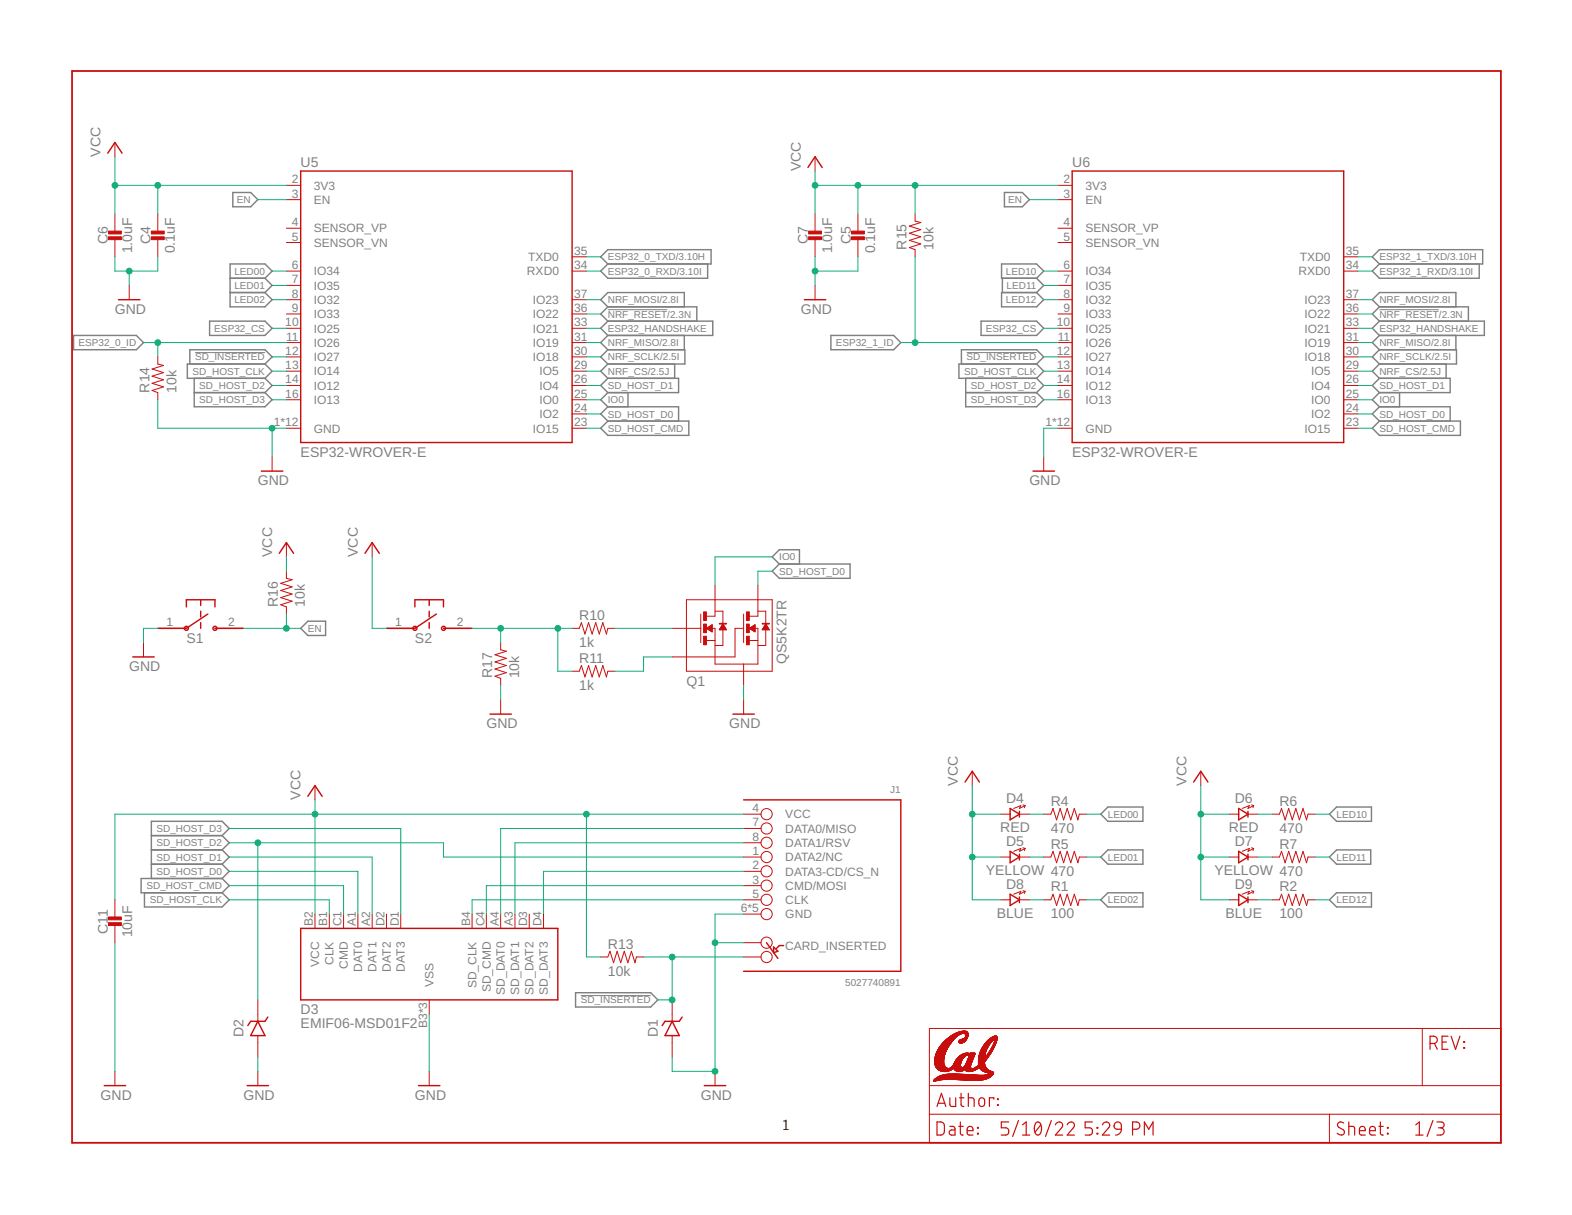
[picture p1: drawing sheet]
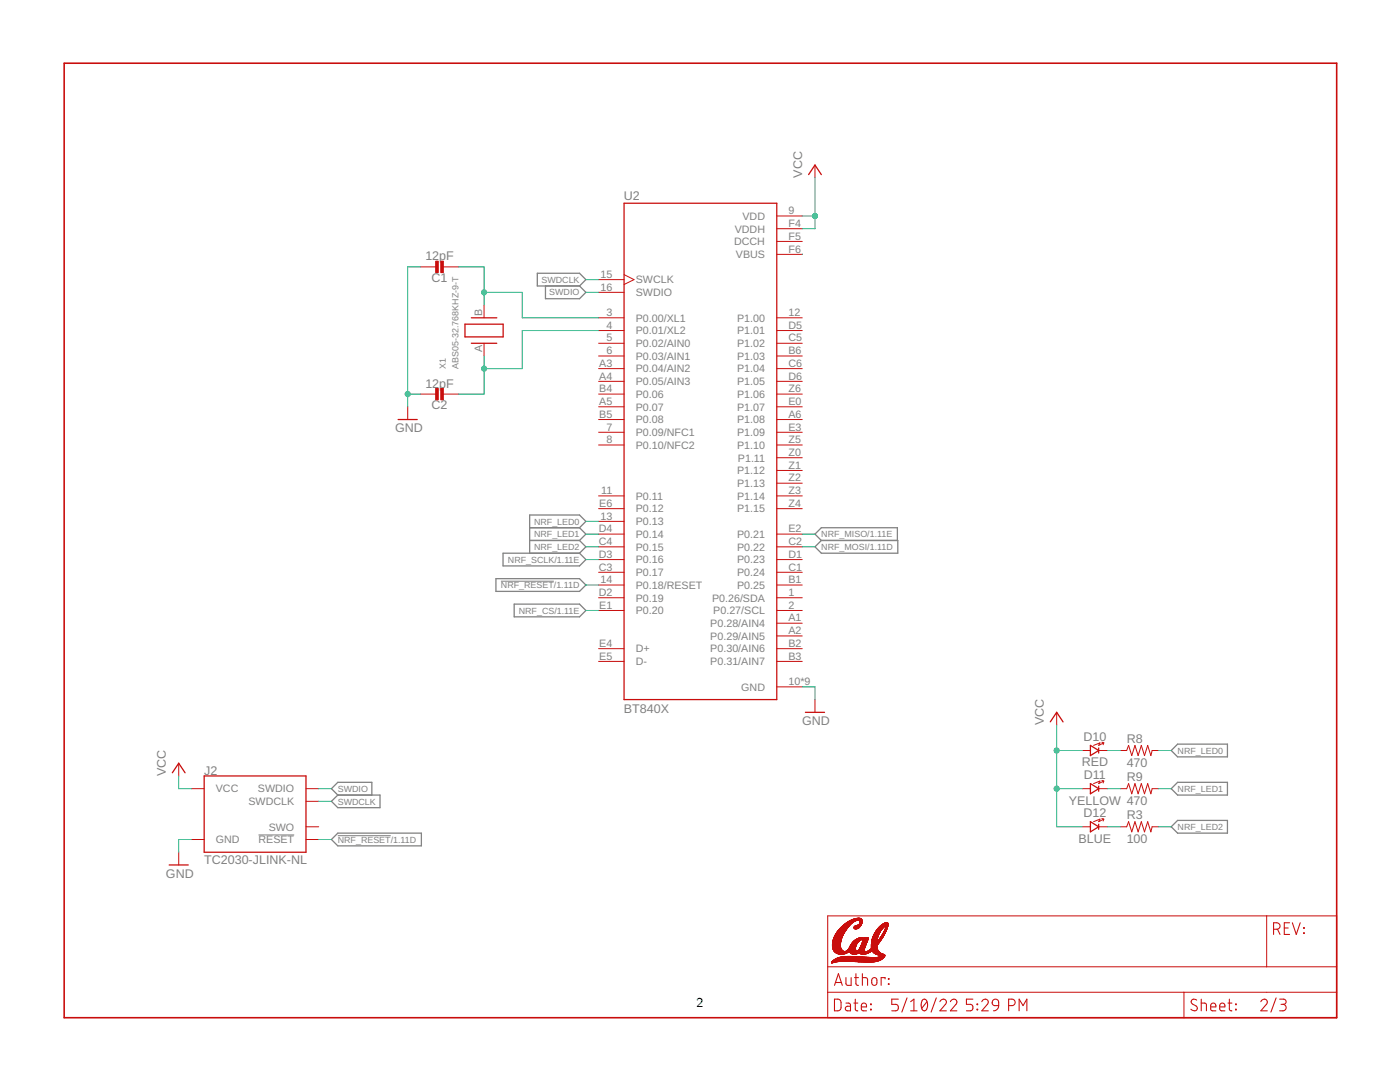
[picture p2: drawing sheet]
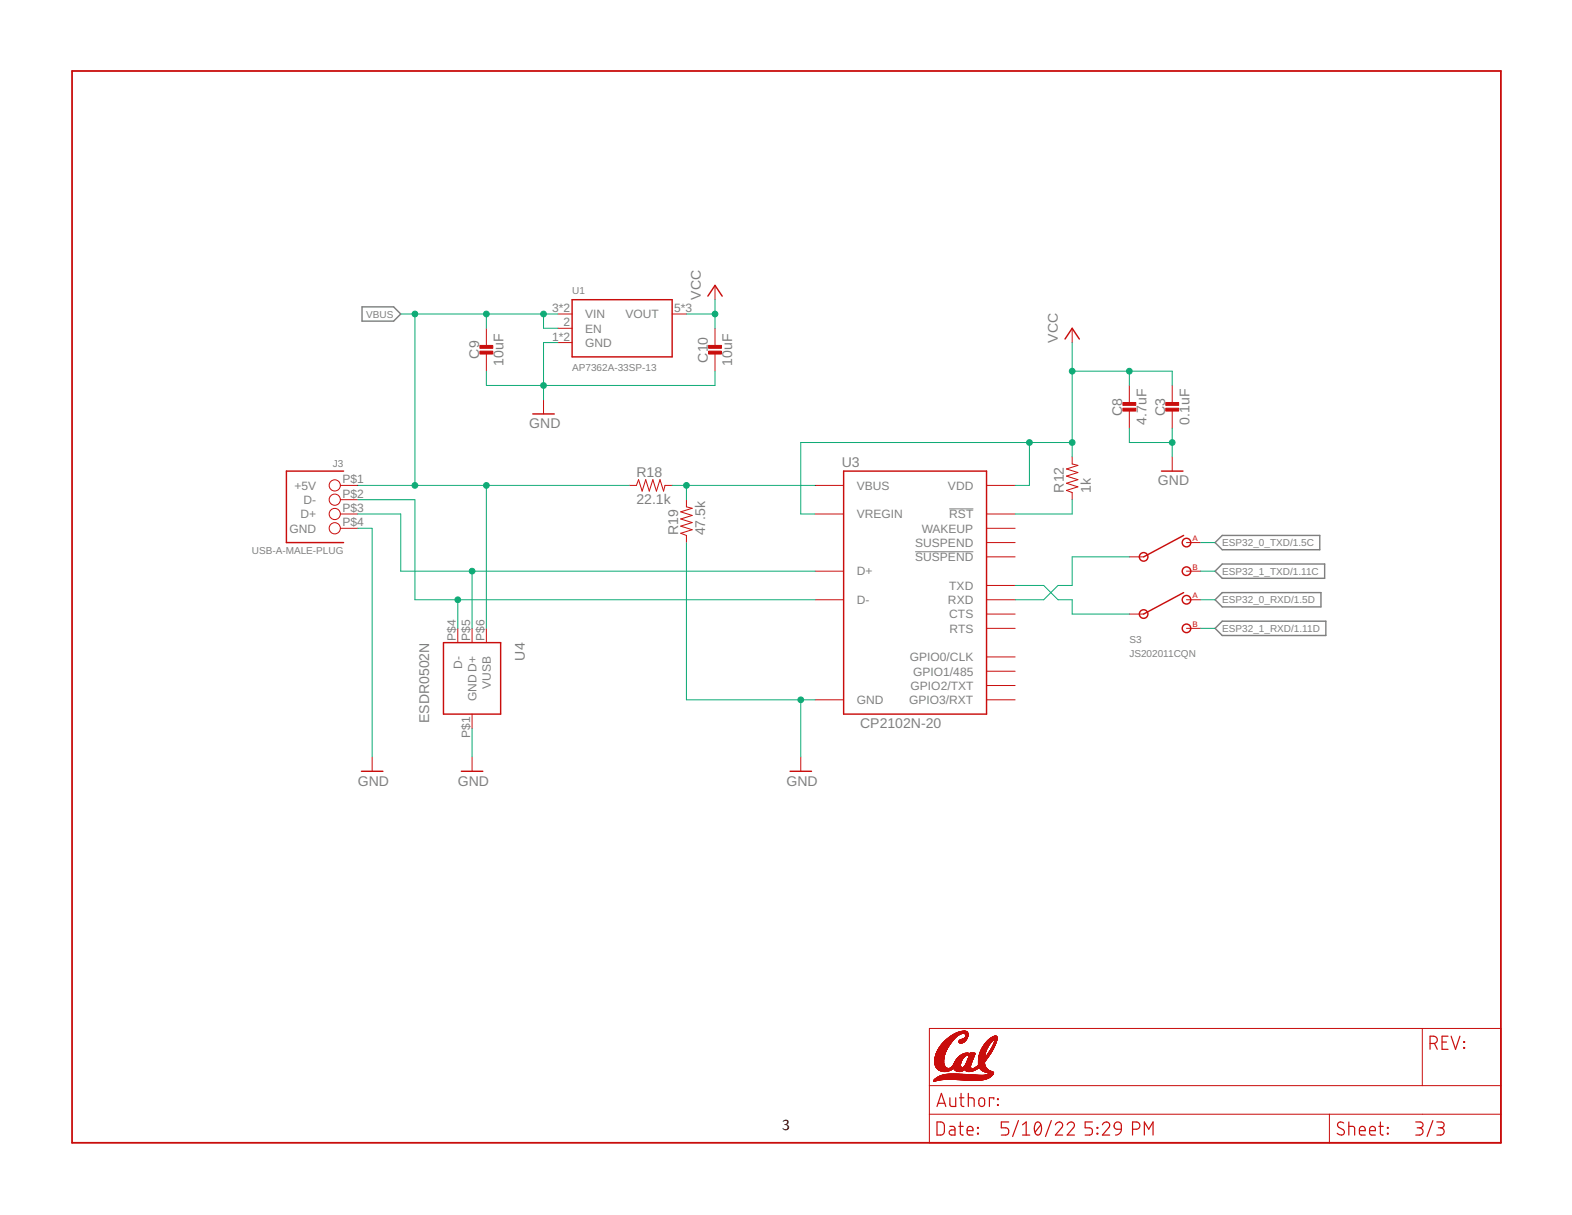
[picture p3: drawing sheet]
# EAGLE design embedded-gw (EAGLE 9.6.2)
AUTHOR: Neal Jackson; REV: B; TITLE: Embedded GW

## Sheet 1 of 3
U$1 (LETTER_L_CAL): HEIGHT: 8.5in; WIDTH: 11in

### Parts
C4  0.1uF  CAPACITOR0402_CAP  [0402_CAP]
C5  0.1uF  CAPACITOR0402_CAP  [0402_CAP]
C6  1.0uF  CAPACITOR0402_CAP  [0402_CAP]
C7  1.0uF  CAPACITOR0402_CAP  [0402_CAP]
C11  10uF  CAPACITOR0805_CAP  [0805_CAP]
D1  DIODE_ZENER0201  [0201_DIODE]
D2  DIODE_ZENER0201  [0201_DIODE]
D3  EMIF06-MSD01F2  [BGA16C50P4X4_192X192X65N]
D4  RED  LED0603  [LED-0603]
D5  YELLOW  LED0603  [LED-0603]
D6  RED  LED0603  [LED-0603]
D7  YELLOW  LED0603  [LED-0603]
D8  BLUE  LED0603  [LED-0603]
D9  BLUE  LED0603  [LED-0603]
J1  5027740891  [5027740891]
Q1  QS5K2TR  [SOT95P280X100-5N]
R1  100  RESISTOR0402_RES  [0402_RES]
R2  100  RESISTOR0402_RES  [0402_RES]
R4  470  RESISTOR0402_RES  [0402_RES]
R5  470  RESISTOR0402_RES  [0402_RES]
R6  470  RESISTOR0402_RES  [0402_RES]
R7  470  RESISTOR0402_RES  [0402_RES]
R10  1k  RESISTOR0402_RES  [0402_RES]
R11  1k  RESISTOR0402_RES  [0402_RES]
R13  10k  RESISTOR0402_RES  [0402_RES]
R14  10k  RESISTOR0402_RES  [0402_RES]
R15  10k  RESISTOR0402_RES  [0402_RES]
R16  10k  RESISTOR0402_RES  [0402_RES]
R17  10k  RESISTOR0402_RES  [0402_RES]
S1  B3U-1000P  [B3U-1000P]
S2  B3U-1000P  [B3U-1000P]
U5  ESP32-WROVER-E  [ESP32-WROVER-E]
U6  ESP32-WROVER-E  [ESP32-WROVER-E]

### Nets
!NRF_RESET: U5.36(IO22) U6.36(IO22) ; also sheet 2
!SD_INSERTED: D1.P$1(CATHODE) J1.SWITCH(B) R13.2 U5.12(IO27) U6.12(IO27)
EN: R16.1 S1.2 U5.3(EN) U6.3(EN)
ESP32_0_ID: R14.2 U5.11(IO26)
ESP32_0_RXD: U5.34(RXD0) ; also sheet 3
ESP32_0_TXD: U5.35(TXD0) ; also sheet 3
ESP32_1_ID: R15.1 U6.11(IO26)
ESP32_1_RXD: U6.34(RXD0) ; also sheet 3
ESP32_1_TXD: U6.35(TXD0) ; also sheet 3
ESP32_CS: U5.10(IO25) U6.10(IO25)
ESP32_HANDSHAKE: U5.33(IO21) U6.33(IO21)
GND: C4.2 C5.2 C6.2 C7.2 C11.P$2 D1.P$2(ANODE) D2.P$2(ANODE) D3.B3(VSS) D3.C2(VSS) D3.C3(VSS) J1.6(GND) J1.DETECT(A) J1.GND1(GND) J1.GND2(GND) J1.GND3(GND) J1.GND4(GND) Q1.2(S) R14.1 R17.1 S1.1 U5.1(GND) U5.15(GND) U5.38(GND) U5.GND1(GND) U5.GND2(GND) U5.GND3(GND) U5.GND4(GND) U5.GND5(GND) U5.GND6(GND) U5.GND7(GND) U5.GND8(GND) U5.GND9(GND) U6.1(GND) U6.15(GND) U6.38(GND) U6.GND1(GND) U6.GND2(GND) U6.GND3(GND) U6.GND4(GND) U6.GND5(GND) U6.GND6(GND) U6.GND7(GND) U6.GND8(GND) U6.GND9(GND) ; also sheet 2,3
IO0: Q1.5(D1) U5.25(IO0) U6.25(IO0)
LED00: R4.2 U5.6(IO34)
LED01: R5.2 U5.7(IO35)
LED02: R1.2 U5.8(IO32)
LED10: R6.2 U6.6(IO34)
LED11: R7.2 U6.7(IO35)
LED12: R2.2 U6.8(IO32)
N$1: Q1.1(G1) R10.2
N$4: Q1.3(G2) R11.2
N$5: R10.1 R11.1 R17.2 S2.2
N$6: D3.C4(SD_CMD) J1.3(CMD/MOSI)
N$8: D3.A4(SD_DAT0) J1.7(DATA0/MISO)
N$9: D3.A3(SD_DAT1) J1.8(DATA1/RSV)
N$11: D3.D4(SD_DAT3) J1.2(DATA3-CD/CS_N)
N$12: D4.C(CATHODE) R4.1
N$13: D3.B4(SD_CLK) J1.5(CLK)
N$14: D5.C(CATHODE) R5.1
N$15: D8.C(CATHODE) R1.1
N$19: D6.C(CATHODE) R6.1
N$20: D7.C(CATHODE) R7.1
N$21: D9.C(CATHODE) R2.1
NRF_CS: U5.29(IO5) U6.29(IO5) ; also sheet 2
NRF_MISO: U5.31(IO19) U6.31(IO19) ; also sheet 2
NRF_MOSI: U5.37(IO23) U6.37(IO23) ; also sheet 2
NRF_SCLK: U5.30(IO18) U6.30(IO18) ; also sheet 2
SD_HOST_CLK: D3.B1(CLK) U5.13(IO14) U6.13(IO14)
SD_HOST_CMD: D3.C1(CMD) U5.23(IO15) U6.23(IO15)
SD_HOST_D0: D3.A1(DAT0) Q1.4(D2) U5.24(IO2) U6.24(IO2)
SD_HOST_D1: D3.A2(DAT1) U5.26(IO4) U6.26(IO4)
SD_HOST_D2: D2.P$1(CATHODE) J1.1(DATA2/NC) U5.14(IO12) U6.14(IO12)
SD_HOST_D3: D3.D1(DAT3) U5.16(IO13) U6.16(IO13)
VCC: C4.1 C5.1 C6.1 C7.1 C11.P$1 D3.B2(VCC) D4.A(ANODE) D5.A(ANODE) D6.A(ANODE) D7.A(ANODE) D8.A(ANODE) D9.A(ANODE) J1.4(VCC) R13.1 R15.2 R16.2 S2.1 U5.2(3V3) U6.2(3V3) ; also sheet 2,3
Unconnected: D3.D2(DAT2) D3.D3(SD_DAT2) U5.4(SENSOR_VP) U5.5(SENSOR_VN) U5.9(IO33) U6.4(SENSOR_VP) U6.5(SENSOR_VN) U6.9(IO33)

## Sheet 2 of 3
U$2 (LETTER_L_CAL): HEIGHT: 8.5in; WIDTH: 11in

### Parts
C1  12pF  CAPACITOR0402_CAP  [0402_CAP]
C2  12pF  CAPACITOR0402_CAP  [0402_CAP]
D10  RED  LED0603  [LED-0603]
D11  YELLOW  LED0603  [LED-0603]
D12  BLUE  LED0603  [LED-0603]
J2  TC2030-JLINK-NL  [TC2030-IDC-NL]
R3  100  RESISTOR0402_RES  [0402_RES]
R8  470  RESISTOR0402_RES  [0402_RES]
R9  470  RESISTOR0402_RES  [0402_RES]
U2  BT840X  [XCVR_BT840X]
X1  ABS05-32.768KHZ-9-T  [ABS05]

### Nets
!NRF_RESET: J2.3(!RESET) U2.14(P0.18/RESET) ; also sheet 1
GND: C1.1 C2.1 J2.5(GND) U2.10(GND) U2.A0(GND) U2.B0(GND) U2.C0(GND) U2.D0(GND) U2.F0(GND) U2.F1(GND) U2.F2(GND) U2.F3(GND) ; also sheet 1,3
N$2: C1.2 U2.3(P0.00/XL1) X1.B
N$3: C2.2 U2.4(P0.01/XL2) X1.A
N$22: D10.C(CATHODE) R8.1
N$23: D11.C(CATHODE) R9.1
N$24: D12.C(CATHODE) R3.1
NC: U2.F6(VBUS)
NRF_CS: U2.E1(P0.20) ; also sheet 1
NRF_LED0: R8.2 U2.13(P0.13)
NRF_LED1: R9.2 U2.D4(P0.14)
NRF_LED2: R3.2 U2.C4(P0.15)
NRF_MISO: U2.E2(P0.21) ; also sheet 1
NRF_MOSI: U2.C2(P0.22) ; also sheet 1
NRF_SCLK: U2.D3(P0.16) ; also sheet 1
SWDCLK: J2.4(SWDCLK) U2.15(SWCLK)
SWDIO: J2.2(SWDIO) U2.16(SWDIO)
VCC: D10.A(ANODE) D11.A(ANODE) D12.A(ANODE) J2.1(VCC) U2.9(VDD) U2.F4(VDDH) ; also sheet 1,3
Unconnected: J2.6(SWO) U2.1(P0.26/SDA) U2.2(P0.27/SCL) U2.5(P0.02/AIN0) U2.6(P0.03/AIN1) U2.7(P0.09/NFC1) U2.8(P0.10/NFC2) U2.11(P0.11) U2.12(P1.00) U2.A1(P0.28/AIN4) U2.A2(P0.29/AIN5) U2.A3(P0.04/AIN2) U2.A4(P0.05/AIN3) U2.A5(P0.07) U2.A6(P1.08) U2.B1(P0.25) U2.B2(P0.30/AIN6) U2.B3(P0.31/AIN7) U2.B4(P0.06) U2.B5(P0.08) U2.B6(P1.03) U2.C1(P0.24) U2.C3(P0.17) U2.C5(P1.02) U2.C6(P1.04) U2.D1(P0.23) U2.D2(P0.19) U2.D5(P1.01) U2.D6(P1.05) U2.E0(P1.07) U2.E3(P1.09) U2.E4(D+) U2.E5(D-) U2.E6(P0.12) U2.Z0(P1.11) U2.Z1(P1.12) U2.Z2(P1.13) U2.Z3(P1.14) U2.Z4(P1.15) U2.Z5(P1.10) U2.Z6(P1.06)

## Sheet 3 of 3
U$3 (LETTER_L_CAL): HEIGHT: 8.5in; WIDTH: 11in

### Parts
C3  0.1uF  CAPACITOR0402_CAP  [0402_CAP]
C8  4.7uF  CAPACITOR0603_CAP  [0603_CAP]
C9  10uF  CAPACITOR0805_CAP  [0805_CAP]
C10  10uF  CAPACITOR0805_CAP  [0805_CAP]
J3  USB-A-MALE-PLUG  [USB_A_MALE_PLUG_CUI_UP2-AH]
R12  1k  RESISTOR0402_RES  [0402_RES]
R18  22.1k  RESISTOR0402_RES  [0402_RES]
R19  47.5k  RESISTOR0402_RES  [0402_RES]
S3  JS202011CQN  [JS202011CQN]
U1  AP7362A-33SP-13  [SO-8EP]
U3  CP2102N-20  [QFN-20-3MM]
U4  ESDR0502N  [UDFN-6]

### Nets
D+: J3.P$3(D+) U3.4(D+) U4.P$5(D+)
D-: J3.P$2(D-) U3.5(D-) U4.P$4(D-)
ESP32_0_RXD: S3.1(A2) ; also sheet 1
ESP32_0_TXD: S3.4(A1) ; also sheet 1
ESP32_1_RXD: S3.3(B2) ; also sheet 1
ESP32_1_TXD: S3.6(B1) ; also sheet 1
GND: C3.2 C8.2 C9.P$2 C10.P$2 J3.P$4(GND) R19.1 U1.1(GND) U1.PAD(GND) U3.3(GND) U3.12(GND) U3.P$1(GND) U4.P$1(GND) ; also sheet 1,2
N$7: R12.1 U3.9(!RST)
N$10: R18.2 R19.2 U3.8(VBUS)
RXD: S3.2(I2) U3.18(TXD)
TXD: S3.5(I1) U3.17(RXD)
VBUS: C9.P$1 J3.P$1(+5V) R18.1 U1.2(EN) U1.3(VIN) U1.4(VIN) U4.P$6(VUSB)
VCC: C3.1 C8.1 C10.P$1 R12.2 U1.5(VOUT) U1.6(VOUT) U1.7(VOUT) U3.6(VDD) U3.7(VREGIN) ; also sheet 1,2
Unconnected: U3.1(GPIO1/485) U3.2(GPIO0/CLK) U3.11(!SUSPEND) U3.13(WAKEUP) U3.14(SUSPEND) U3.15(CTS) U3.16(RTS) U3.19(GPIO3/RXT) U3.20(GPIO2/TXT)

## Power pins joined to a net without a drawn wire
DCCH: U2.F5(DCCH)
